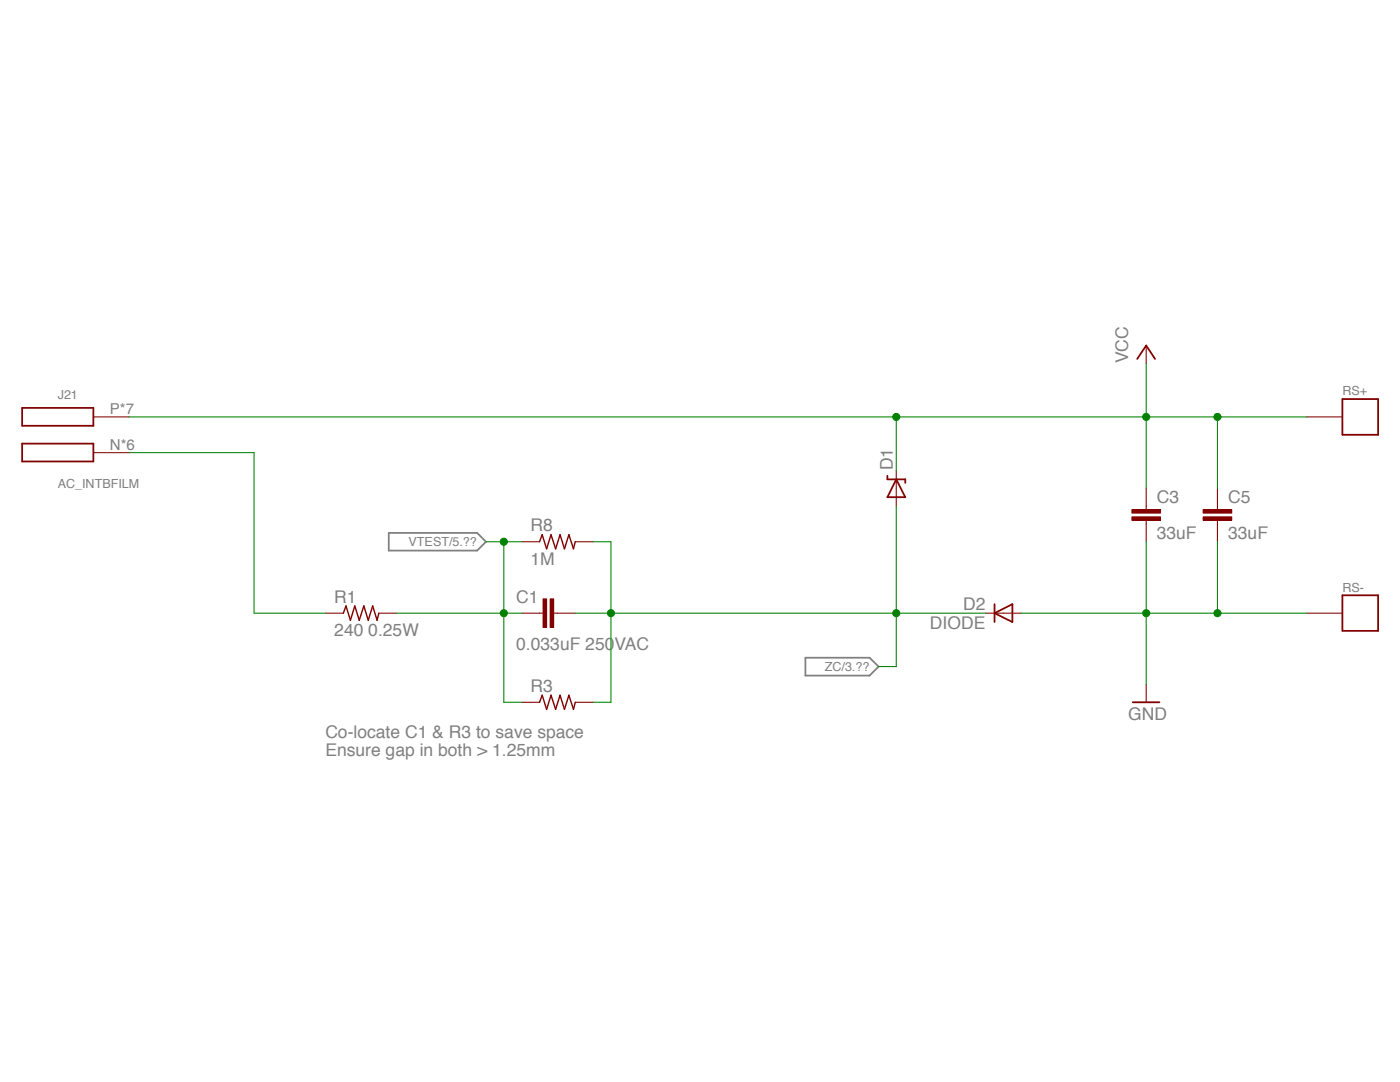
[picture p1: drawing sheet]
<svg xmlns="http://www.w3.org/2000/svg" width="279mm" height="216mm" viewBox="0 0 279 216" stroke-linecap="round" stroke-linejoin="round" font-family="sans-serif">
<path d="M77.6 106.3h17.6l1.8 1.8-1.8 1.8h-17.6zM160.7 131.2h12.8l1.8 1.8-1.8 1.8h-12.8z" fill="none" stroke="#808080" stroke-width=".35"/>
<path d="M68.5 122.4l.5-1.5 .9 2.9 .9-2.9 .9 2.9 .9-2.9 .9 2.9 .9-2.9 .9 2.9 .3-1.4" fill="none" stroke="#820000" stroke-width=".28"/>
<path d="M65 122.4h3.5M75.6 122.4h3.6M107.7 122.4h.7M110.5 122.4h.7" fill="none" stroke="#820000" stroke-width=".21"/>
<path d="M108.4 119.5h.7v5.7h-.7z" fill="#820000"/>
<path d="M108.4 119.5h.7v5.7h-.7z" fill="none" stroke="#820000" stroke-width=".2"/>
<path d="M109.8 119.5h.7v5.7h-.7z" fill="#820000"/>
<path d="M109.8 119.5h.7v5.7h-.7z" fill="none" stroke="#820000" stroke-width=".2"/>
<path d="M178.9 93.8v7.2M228.7 101v.7M228.7 103.8v.7M104.1 122.4h3.6M111.2 122.4h3.6M196.7 122.4h7.1" fill="none" stroke="#820000" stroke-width=".21"/>
<path d="M177.1 94.9v.7h3.6v.8M178.9 95.6l1.8 3.6h-3.6zM198.5 122.4l3.5-1.8v3.5zM198.5 120.6v3.5" fill="none" stroke="#820000" stroke-width=".35"/>
<path d="M225.9 103.1h5.7v.7h-5.7z" fill="#820000"/>
<path d="M225.9 103.1h5.7v.7h-5.7z" fill="none" stroke="#820000" stroke-width=".2"/>
<path d="M225.9 101.7h5.7v.7h-5.7z" fill="#820000"/>
<path d="M225.9 101.7h5.7v.7h-5.7z" fill="none" stroke="#820000" stroke-width=".2"/>
<g fill="none" stroke="#820000" stroke-width=".21">
<path d="M228.7 68.9v3.6M18.6 83.2h7.2M18.6 90.3h7.2M228.7 97.4v3.6M260.8 83.2h7.1M104.1 108.1h3.6M114.8 108.1h3.6M228.7 104.5v3.6M243 101v.7M243 103.8v.7M228.7 136.6v3.5M260.8 122.4h7.1"/>
<path d="M104.1 140.1h3.6M114.8 140.1h3.6"/>
</g>
<path d="M227 71.6l1.7-2.7 1.8 2.7M267.9 79.6h7.1v7.2h-7.1zM4.4 81.4h14.2v3.6h-14.2zM4.4 88.5h14.2v3.6h-14.2zM267.9 118.8h7.1v7.1h-7.1zM226.1 140.1h5.3" fill="none" stroke="#820000" stroke-width=".35"/>
<path d="M107.7 108.1l.5-1.4 .9 2.8 .9-2.8 .9 2.8 .9-2.8 .9 2.8 .8-2.8 .9 2.8 .4-1.4M107.7 140.1l.5-1.4 .9 2.8 .9-2.8 .9 2.8 .9-2.8 .9 2.8 .8-2.8 .9 2.8 .4-1.4" fill="none" stroke="#820000" stroke-width=".28"/>
<path d="M240.1 103.1h5.7v.7h-5.7z" fill="#820000"/>
<path d="M240.1 103.1h5.7v.7h-5.7z" fill="none" stroke="#820000" stroke-width=".2"/>
<path d="M240.1 101.7h5.7v.7h-5.7z" fill="#820000"/>
<path d="M240.1 101.7h5.7v.7h-5.7z" fill="none" stroke="#820000" stroke-width=".2"/>
<path d="M243 97.4v3.6M243 104.5v3.6" fill="none" stroke="#820000" stroke-width=".21"/>
<path d="M104.1 108.1h-3.5v14.3M79.2 122.4h24.9" fill="none" stroke="#008100" stroke-width=".21"/>
<circle cx="100.5" cy="122.3" r=".71" fill="#008100"/>
<circle cx="100.6" cy="122.4" r=".71" fill="none" stroke="#008100" stroke-width=".2"/>
<circle cx="100.5" cy="108.1" r=".71" fill="#008100"/>
<circle cx="100.6" cy="108.1" r=".71" fill="none" stroke="#008100" stroke-width=".2"/>
<path d="M25.8 90.3h24.9v32.1h14.3M97 108.1h3.6M228.7 108.1v28.5M100.6 122.4v17.7h3.5M203.8 122.4h24.9" fill="none" stroke="#008100" stroke-width=".21"/>
<circle cx="228.7" cy="122.3" r=".71" fill="#008100"/>
<circle cx="228.7" cy="122.4" r=".71" fill="none" stroke="#008100" stroke-width=".2"/>
<path d="M243 108.1v14.3M228.7 122.4h32.1" fill="none" stroke="#008100" stroke-width=".21"/>
<circle cx="243" cy="122.3" r=".71" fill="#008100"/>
<circle cx="243" cy="122.4" r=".71" fill="none" stroke="#008100" stroke-width=".2"/>
<path d="M228.7 83.2v14.2" fill="none" stroke="#008100" stroke-width=".21"/>
<circle cx="228.7" cy="83.2" r=".71" fill="#008100"/>
<circle cx="228.7" cy="83.2" r=".71" fill="none" stroke="#008100" stroke-width=".2"/>
<path d="M228.7 72.5v10.7M260.8 83.2h-81.9v10.6" fill="none" stroke="#008100" stroke-width=".21"/>
<circle cx="178.9" cy="83.2" r=".71" fill="#008100"/>
<circle cx="178.9" cy="83.2" r=".71" fill="none" stroke="#008100" stroke-width=".2"/>
<path d="M25.8 83.2h153.1M243 83.2v14.2" fill="none" stroke="#008100" stroke-width=".21"/>
<circle cx="243" cy="83.2" r=".71" fill="#008100"/>
<circle cx="243" cy="83.2" r=".71" fill="none" stroke="#008100" stroke-width=".2"/>
<path d="M118.4 108.1h3.5v14.3h-7.1" fill="none" stroke="#008100" stroke-width=".21"/>
<circle cx="121.9" cy="122.3" r=".71" fill="#008100"/>
<circle cx="121.9" cy="122.4" r=".71" fill="none" stroke="#008100" stroke-width=".2"/>
<path d="M178.9 101v21.4M121.9 122.4h74.8" fill="none" stroke="#008100" stroke-width=".21"/>
<circle cx="178.9" cy="122.3" r=".71" fill="#008100"/>
<circle cx="178.9" cy="122.4" r=".71" fill="none" stroke="#008100" stroke-width=".2"/>
<path d="M121.9 122.4v17.7h-3.5M178.9 122.4v10.6h-3.6" fill="none" stroke="#008100" stroke-width=".21"/>
<g font-size="3.5" fill="#808080">
<text x="225.2" y="72.5" transform="rotate(-90 225.2 72.5)">VCC</text>
<text x="178.2" y="93.9" transform="rotate(-90 178.2 93.9)">D1</text>
<text x="230.9" y="100.4">C3</text>
<text x="245.1" y="100.4">C5</text>
<text x="105.9" y="106">R8</text>
<text x="230.9" y="107.6">33uF</text>
<text x="245.1" y="107.6">33uF</text>
<text x="105.9" y="112.7">1M</text>
<text x="66.7" y="120.2">R1</text>
<text x="103" y="120.4">C1</text>
<text x="185.6" y="125.6">DIODE</text>
<text x="192.2" y="121.7">D2</text>
<text x="66.7" y="127">240 0.25W</text>
<text x="103" y="129.6">0.033uF 250VAC</text>
<text x="105.9" y="138">R3</text>
<text x="225.2" y="143.7">GND</text>
<text x="64.9" y="147.2">Co-locate C1 &amp; R3 to save space</text>
<text x="64.9" y="150.8">Ensure gap in both &gt; 1.25mm</text>
</g>
<g font-size="3" fill="#808080">
<text x="21.9" y="82.7">P*7</text>
<text x="21.9" y="89.8">N*6</text>
</g>
<g font-size="2.5" fill="#808080">
<text x="11.5" y="79.6">J21</text>
<text x="267.9" y="78.9">RS+</text>
<text x="11.5" y="97.4">AC_INTBFILM</text>
<text x="81.5" y="109">VTEST/5.??</text>
<text x="267.9" y="118.1">RS-</text>
<text x="164.6" y="133.9">ZC/3.??</text>
</g>
</svg>
